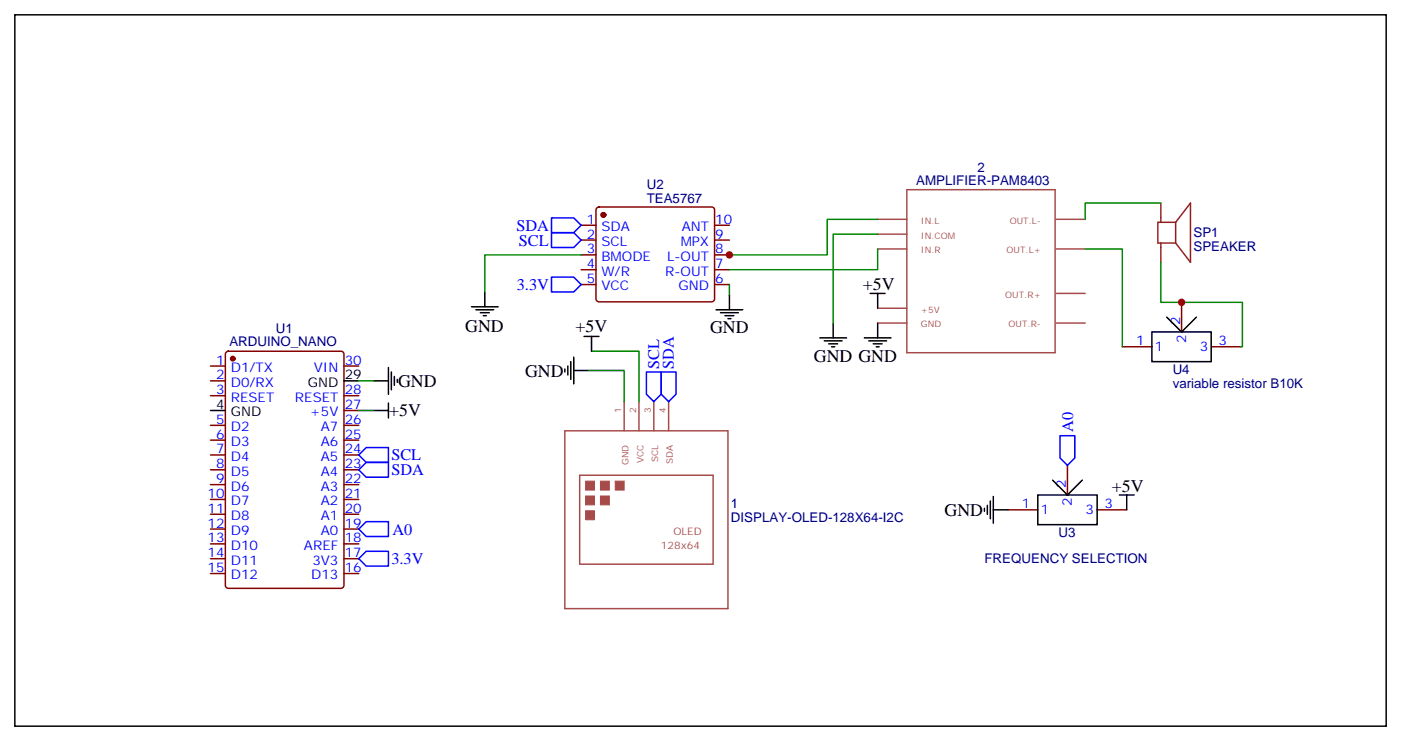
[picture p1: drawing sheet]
<svg xmlns="http://www.w3.org/2000/svg" width="333mm" height="176mm" viewBox="0 0 333 176" stroke-linecap="round" stroke-linejoin="round" font-family="sans-serif">
<g fill="none" stroke="#870000" stroke-width=".35">
<path d="M138.3 53.6h3.5M138.3 57.2h3.5M142.1 49.5l.4-.2h26.8a.71 .71 0 0 1 .7 .7v21.1a.76 .76 0 0 1-.7 .8h-26.8a.76 .76 0 0 1-.7-.8v-21.1zM170 53.6h3.6M170 57.2h3.6M138.3 60.7h3.5M138.3 64.2h3.5M138.3 67.7h3.5M170 60.7h3.6M170 64.2h3.6M170 67.7h3.6M281.2 72v7"/>
<path d="M50.1 87.1h3.5M50.1 90.7h3.5M50.1 94.2h3.5M53.9 83.8l.4-.2h26.8a.71 .71 0 0 1 .7 .7v55a.76 .76 0 0 1-.7 .8h-26.8a.76 .76 0 0 1-.7-.8v-55zM81.8 87.1h3.6M81.8 94.2h3.6M81.8 97.7h3.6M267.1 82.6h7M288.2 82.6h7.1M50.1 101.2h3.5M50.1 104.8h3.5M50.1 108.3h3.5"/>
<path d="M50.1 111.8h3.5M50.1 115.4h3.5M50.1 118.9h3.5M81.8 101.2h3.6M81.8 104.8h3.6M81.8 108.3h3.6M81.8 111.8h3.6M81.8 115.4h3.6M81.8 118.9h3.6M254 110.8v7M50.1 122.4h3.5M50.1 125.9h3.5"/>
<path d="M50.1 129.5h3.5M50.1 133h3.5M50.1 136.5h3.5M81.8 122.4h3.6M81.8 125.9h3.6M81.8 129.5h3.6M81.8 133h3.6M81.8 136.5h3.6M239.9 121.4h7M261.1 121.4h7"/>
</g>
<g fill="#870000" stroke="#870000" stroke-width=".35">
<circle cx="55.4" cy="85.4" r=".53"/>
<circle cx="143.6" cy="51.2" r=".53"/>
</g>
<g fill="none" stroke="#000" stroke-width=".35">
<path d="M112.2 73h6.3M113.2 73.7h4.3M114.3 74.4h2.1M115 75.1h.7M115.4 69.5v3.5M170.4 73.7h6.3M171.4 74.4h4.3M172.5 75.1h2.1M173.2 75.8h.7M173.6 70.2v3.5M198.3 76.9v3.5M207.1 69.9h3.5"/>
<path d="M208.8 69.9v3.5M208.8 76.9v3.5M274.1 79h14.1v7.1h-14.1zM277.6 75.5l3.6 3.5 3.5-3.5M50.1 97.7h3.5M81.8 90.7h3.6M88.9 97.7h3.5M88.9 90.7h3.5M92.4 87.5v6.3M92.4 96v3.5M93.1 88.5v4.3M93.8 89.6v2.1"/>
<path d="M94.5 90.3v.7M134.4 87.8v.7M135.1 87.1v2.2M135.8 86.1v4.2M136.5 88.2h3.6M136.5 85v6.4M139 80.1h3.5M140.8 80.1v3.5M195.1 80.4h6.3M196.1 81.1h4.3M197.2 81.8h2.1M197.9 82.6h.7"/>
<path d="M205.7 80.4h6.3M206.7 81.1h4.3M207.8 81.8h2.1M208.5 82.6h.7M235.7 119.2v4.3M236.4 118.2v6.3M246.9 117.8h14.2v7.1h-14.2zM250.5 114.3l3.5 3.5 3.5-3.5M266.3 117.8h3.6M268.1 117.8v3.6M234.2 121v.7M234.9 120.3v2.1"/>
<path d="M236.4 121.4h3.5"/>
</g>
<g fill="none" stroke="#a64a4a" stroke-width=".35">
<path d="M208.8 52.2h7M208.8 55.7h7M208.8 59.3h7M215.8 45.2h35.3v38.8h-35.3zM251.3 52.2h6.9M251.3 59.3h6.9M208.8 73.4h7M208.8 76.9h7M251.3 76.9h6.9M251.3 69.9h6.9M148.5 95.6v6.9M152 95.6v6.9"/>
<path d="M155.6 95.6v6.9M159.1 95.6v6.9M134.4 102.5h38.8v42.4h-38.8zM137.9 113.1h31.8v21.2h-31.8z"/>
</g>
<g fill="#a64a4a" stroke="#a64a4a" stroke-width=".24">
<path d="M139.3 114.5h2.2v2.2h-2.2z"/>
<path d="M142.9 114.5h2.1v2.2h-2.1z"/>
<path d="M139.3 118.1h2.2v2.1h-2.2z"/>
<path d="M146.4 114.5h2.1v2.2h-2.1z"/>
<path d="M139.3 121.6h2.2v2.1h-2.2z"/>
<path d="M142.9 118.1h2.1v2.1h-2.1z"/>
</g>
<path d="M131.2 51.9h5.3l1.8 1.7-1.8 1.8h-5.3zM131.2 55.4h5.3l1.8 1.8-1.8 1.7h-5.3zM131.2 66h5.3l1.8 1.7-1.8 1.8h-5.3zM153.8 88.5h3.5v5.3l-1.7 1.8-1.8-1.8zM157.3 88.5h3.6v5.3l-1.8 1.8-1.8-1.8zM85.4 108.3l1.7-1.8h5.3v3.6h-5.3zM85.4 111.8l1.7-1.7h5.3v3.5h-5.3zM252.2 103.7h3.6v5.3l-1.8 1.8-1.8-1.8zM85.4 125.9l1.7-1.7h5.3v3.5h-5.3zM85.4 133l1.7-1.8h5.3v3.6h-5.3z" fill="none" stroke="#00f" stroke-width=".35"/>
<path d="M208.8 52.2h-12v8.5h-23.6M208.8 59.3v4.9h-35.2M208.8 55.7h-10.5v21.2M258.2 59.3h8.9v23.3M276.2 48.3h-18v3.9M138.3 60.7h-22.9v8.8M173.6 67.7v2.5M276.2 62.4v9.6h19.4v10.6h-.3M85.4 97.7h3.5M85.4 90.7h3.5M140.1 88.2h8.4v7.4M140.8 83.6h11.2v12" fill="none" stroke="#008700" stroke-width=".35"/>
<path d="M276.2 48.3v4.6M276.2 57.9v4.5M279.8 52.9h-4.3v5h4.3M279.8 52.9v5M279.8 52.9l3.5-4.6v14.1l-3.5-4.5" fill="none" stroke="#8c2424" stroke-width=".35"/>
<g fill="#c00">
<circle cx="173.6" cy="60.7" r=".88"/>
<circle cx="281.2" cy="72" r=".88"/>
</g>
<path d="M3.5 3.5h326.3v169.4h-326.3z" fill="none" stroke="#000" stroke-width=".35"/>
<g font-size="4.2">
<text x="205.3" y="69.1">+5V</text>
<text x="110.7" y="79">GND</text>
<text x="137" y="79">+5V</text>
<text x="169" y="79.4">GND</text>
<text x="124.9" y="89.7">GND</text>
<text x="193.7" y="86.1">GND GND</text>
<text x="94.7" y="92.1">GND</text>
<text x="92.6" y="99.1">+5V</text>
<text x="264.6" y="117.1">+5V</text>
<text x="224.8" y="122.8">GND</text>
</g>
<g font-size="3.9" fill="#00f">
<text x="122.9" y="55">SDA</text>
<text x="123.5" y="58.5">SCL</text>
<text x="123" y="69.1">3.3V</text>
<text x="156.8" y="87.8" transform="rotate(-90 156.8 87.8)">SCL</text>
<text x="160.4" y="87.8" transform="rotate(-90 160.4 87.8)">SDA</text>
<text x="255.4" y="102.7" transform="rotate(-90 255.4 102.7)">A0</text>
<text x="93.1" y="109.6">SCL</text>
<text x="93.1" y="113.1">SDA</text>
<text x="93.4" y="127.3">A0</text>
<text x="93.1" y="134.3">3.3V</text>
</g>
<g font-size="3.2" fill="#000080">
<text x="232.6" y="40.8">2</text>
<text x="153.9" y="44.9">U2</text>
<text x="218" y="44.1">AMPLIFIER-PAM8403</text>
<text x="153.9" y="48.2">TEA5767</text>
<text x="284" y="59.7">SPEAKER</text>
<text x="284" y="56.4">SP1</text>
<text x="54.6" y="82.3">ARDUINO_NANO</text>
<text x="65.6" y="79.3">U1</text>
<text x="279" y="89">U4</text>
<text x="279" y="92.3">variable resistor B10K</text>
<text x="173.9" y="124.2">DISPLAY-OLED-128X64-I2C</text>
<text x="173.9" y="120.9">1</text>
<text x="251.9" y="127.8">U3</text>
<text x="234.3" y="134.1">FREQUENCY SELECTION</text>
</g>
<g font-size="3.2" fill="#00f">
<text x="139.6" y="53.3">1</text>
<text x="170.2" y="53.3">10</text>
<text x="139.6" y="56.8">2</text>
<text x="143.1" y="55">SDA</text>
<text x="143.1" y="58.6">SCL</text>
<text x="162" y="58.6">MPX</text>
<text x="162.2" y="55">ANT</text>
<text x="170.2" y="56.8">9</text>
<text x="139.6" y="60.3">3</text>
<text x="139.6" y="63.9">4</text>
<text x="143.1" y="62.1">BMODE</text>
<text x="143.1" y="65.6">W/R</text>
<text x="158.3" y="65.6">R-OUT</text>
<text x="158.7" y="62.1">L-OUT</text>
<text x="170.2" y="63.9">7</text>
<text x="170.2" y="60.3">8</text>
<text x="139.6" y="67.4">5</text>
<text x="143.1" y="69.1">VCC</text>
<text x="161.5" y="69.1">GND</text>
<text x="170.2" y="67.4">6</text>
<text x="280.8" y="77.3" transform="rotate(-90 280.8 77.3)">2</text>
<text x="270.3" y="82.2">1</text>
<text x="274.8" y="83.6">1</text>
<text x="282.2" y="81.7" transform="rotate(-90 282.2 81.7)">2</text>
<text x="285.5" y="83.6">3</text>
<text x="290" y="82.2">3</text>
<text x="51.4" y="86.8">1</text>
<text x="54.9" y="88.5">D1/TX</text>
<text x="74.7" y="88.5">VIN</text>
<text x="82" y="86.8">30</text>
<text x="51.4" y="90.3">2</text>
<text x="51.4" y="93.8">3</text>
<text x="54.9" y="92.1">D0/RX</text>
<text x="54.9" y="95.6">RESET</text>
<text x="70.2" y="95.6">RESET</text>
<text x="82" y="93.8">28</text>
<text x="51.4" y="100.9">5</text>
<text x="73.8" y="99.1">+5V</text>
<text x="82" y="100.9">26</text>
<text x="82" y="97.4">27</text>
<text x="51.4" y="104.4">6</text>
<text x="51.4" y="108">7</text>
<text x="54.9" y="102.7">D2</text>
<text x="54.9" y="106.2">D3</text>
<text x="76.4" y="106.2">A6</text>
<text x="76.4" y="102.7">A7</text>
<text x="82" y="108">24</text>
<text x="82" y="104.4">25</text>
<text x="51.4" y="111.5">8</text>
<text x="54.9" y="109.7">D4</text>
<text x="54.9" y="113.2">D5</text>
<text x="76.4" y="113.2">A4</text>
<text x="76.4" y="109.7">A5</text>
<text x="82" y="111.5">23</text>
<text x="49.4" y="118.5">10</text>
<text x="51.4" y="115">9</text>
<text x="54.9" y="116.8">D6</text>
<text x="76.4" y="116.8">A3</text>
<text x="82" y="118.5">21</text>
<text x="82" y="115">22</text>
<text x="253.6" y="116.1" transform="rotate(-90 253.6 116.1)">2</text>
<text x="49.4" y="122.1">11</text>
<text x="49.4" y="125.6">12</text>
<text x="54.9" y="120.3">D7</text>
<text x="54.9" y="123.8">D8</text>
<text x="76.4" y="123.8">A1</text>
<text x="76.4" y="120.3">A2</text>
<text x="82" y="125.6">19</text>
<text x="82" y="122.1">20</text>
<text x="243.2" y="121">1</text>
<text x="247.6" y="122.4">1</text>
<text x="255.1" y="120.5" transform="rotate(-90 255.1 120.5)">2</text>
<text x="258.3" y="122.4">3</text>
<text x="262.8" y="121">3</text>
<text x="49.4" y="129.1">13</text>
<text x="54.9" y="127.4">D9</text>
<text x="54.9" y="130.9">D10</text>
<text x="72.3" y="130.9">AREF</text>
<text x="76.4" y="127.4">A0</text>
<text x="82" y="129.1">18</text>
<text x="49.4" y="132.6">14</text>
<text x="49.4" y="136.2">15</text>
<text x="54.9" y="134.4">D11</text>
<text x="54.9" y="137.9">D12</text>
<text x="74.1" y="137.9">D13</text>
<text x="74.3" y="134.4">3V3</text>
<text x="82" y="136.2">16</text>
<text x="82" y="132.6">17</text>
</g>
<g font-size="3.2">
<text x="73.3" y="92.1">GND</text>
<text x="82" y="90.3">29</text>
<text x="51.4" y="97.4">4</text>
<text x="54.9" y="99.1">GND</text>
</g>
<g font-size="2.5" fill="#a54b4b">
<text x="157.3" y="130.8">128x64</text>
<text x="160.2" y="127.2">OLED</text>
</g>
<g font-size="2.1" fill="#a54b4b">
<text x="219.1" y="53.3">IN.L</text>
<text x="240.3" y="53.3">OUT.L-</text>
<text x="219.1" y="56.8">IN.COM</text>
<text x="219.1" y="60.3">IN.R</text>
<text x="239.5" y="60.3">OUT.L+</text>
<text x="239.2" y="70.9">OUT.R+</text>
<text x="219.1" y="74.4">+5V</text>
<text x="219.1" y="77.9">GND</text>
<text x="240" y="77.9">OUT.R-</text>
<text x="147.8" y="98.3" transform="rotate(-90 147.8 98.3)">1</text>
<text x="151.4" y="98.3" transform="rotate(-90 151.4 98.3)">2</text>
<text x="154.9" y="98.3" transform="rotate(-90 154.9 98.3)">3</text>
<text x="158.4" y="98.3" transform="rotate(-90 158.4 98.3)">4</text>
<text x="149.6" y="110.8" transform="rotate(-90 149.6 110.8)">GND</text>
<text x="153.1" y="110.3" transform="rotate(-90 153.1 110.3)">VCC</text>
<text x="156.6" y="110" transform="rotate(-90 156.6 110)">SCL</text>
<text x="160.1" y="110.4" transform="rotate(-90 160.1 110.4)">SDA</text>
</g>
</svg>
